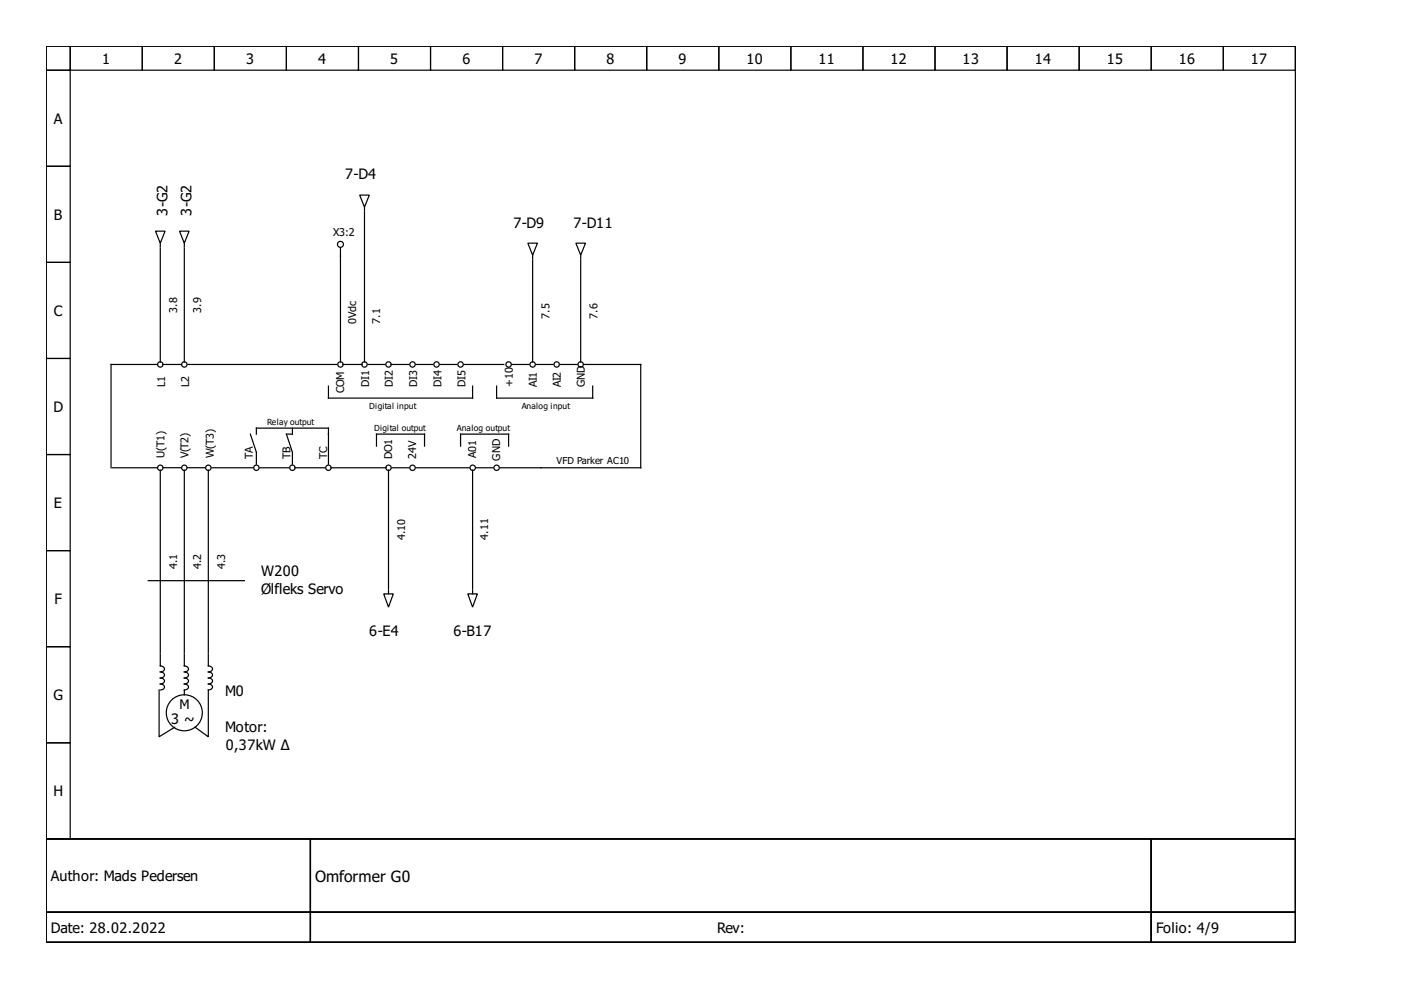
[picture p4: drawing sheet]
<svg xmlns="http://www.w3.org/2000/svg" width="297mm" height="210mm" viewBox="0 0 297 210" stroke-linecap="round" stroke-linejoin="round" font-family="sans-serif">
<g fill="none" stroke="#000" stroke-width=".25">
<path d="M9.8 9.8h264.8v168.1h-264.8zM9.8 9.8h5.1v5.1h-5.1zM9.8 14.9h5.1v20.4h-5.1zM14.9 9.8h15.3v5.1h-15.3zM30.2 9.8h15.2v5.1h-15.2zM45.4 9.8h15.3v5.1h-15.3zM60.7 9.8h15.3v5.1h-15.3zM76 9.8h15.3v5.1h-15.3zM91.3 9.8h15.3v5.1h-15.3zM106.6 9.8h15.2v5.1h-15.2zM121.8 9.8h15.3v5.1h-15.3zM137.1 9.8h15.3v5.1h-15.3z"/>
<path d="M152.4 9.8h15.3v5.1h-15.3zM167.7 9.8h15.3v5.1h-15.3zM183 9.8h15.2v5.1h-15.2zM198.2 9.8h15.3v5.1h-15.3zM213.5 9.8h15.3v5.1h-15.3zM228.8 9.8h15.3v5.1h-15.3zM244.1 9.8h15.3v5.1h-15.3zM259.4 9.8h15.2v5.1h-15.2zM9.8 35.3h5.1v20.3h-5.1zM9.8 55.6h5.1v20.4h-5.1zM33 49h2l-1 2.6zM34 52.6v24.2"/>
<path d="M34 51.6v.7M38.1 49h2l-1 2.6zM39.1 52.6v24.2M39.1 51.6v.7M72.2 52.6v24.2M76.3 41.4h2l-1 2.5zM77.3 44.9v31.9M77.3 43.9v.8M111.9 51.6h2l-1 2.5zM112.9 54.1v.8M112.9 55.1v21.7M122.1 51.6h2l-1 2.5z"/>
<path d="M123.1 55.1v21.7M123.1 54.1v.8M9.8 76h5.1v20.4h-5.1zM33.2 77.3h-9.7v21.9M34.5 77.3h3.8M39.8 77.3h31.6M72.7 77.3h4.1M78 77.3h3.6M82.9 77.3h3.8M88.2 77.3h3.6M93.3 77.3h3.6M98.4 77.3h8.4"/>
<path d="M108.6 77.3h3.6M113.7 77.3h3.6M118.8 77.3h3.6M123.9 77.3h11.9v21.9h-29.7M9.8 96.4h5.1v20.3h-5.1zM23.8 99.2h9.4M34 99.7v38.7M34.6 99.2h3.8M39.1 99.7v38.7M39.7 99.2h3.8M44.2 99.7v38.7M44.9 99.2h8.7"/>
<path d="M53.1 92l1.3 3.9v2.5M54.4 92v-1.2h15.2v7.6M55.1 99.2h6.1M62 90.8v1.2h-1.3l1.3 3.9v2.5M62.5 99.2h6.4M69.6 81.9v2.5h30.6v-2.5M70.1 99.2h11.8M79.8 94.6v-2.6h10.2v2.6M82.4 99.7v25.2M83.1 99.2h3.6M88.2 99.2h11.2M97.6 94.6v-2.6h10.2v2.6"/>
<path d="M100.2 99.7v25.2M101 99.2h3.5M105.3 81.9v2.5h20.4v-2.5M9.8 116.7h5.1v20.4h-5.1zM9.8 137.1h5.1v20.4h-5.1zM31.4 123.1h20.4M34 138.7v2.5a.67 .67 0 0 1 .9 .6 .67 .67 0 0 1-.9 .7 .67 .67 0 0 1 .9 .6 .67 .67 0 0 1-.9 .6 .67 .67 0 0 1 .9 .7 .67 .67 0 0 1-.9 .6 .67 .67 0 0 1 .9 .7 .67 .67 0 0 1-.9 .6M39.1 138.7v2.5a.67 .67 0 0 1 .9 .6 .67 .67 0 0 1-.9 .7 .67 .67 0 0 1 .9 .6 .67 .67 0 0 1-.9 .6 .67 .67 0 0 1 .9 .7 .67 .67 0 0 1-.9 .6 .67 .67 0 0 1 .9 .7 .67 .67 0 0 1-.9 .6v1M44.2 138.7v2.5a.67 .67 0 0 1 .9 .6 .67 .67 0 0 1-.9 .7 .67 .67 0 0 1 .9 .6 .67 .67 0 0 1-.9 .6 .67 .67 0 0 1 .9 .7 .67 .67 0 0 1-.9 .6 .67 .67 0 0 1 .9 .7 .67 .67 0 0 1-.9 .6v9.9l-2.8-2M81.4 125.9h2l-1 2.8zM82.4 125.2v.7M99.2 125.9h2l-1 2.8z"/>
<path d="M100.2 125.2v.7M9.8 157.5h5.1v20.4h-5.1zM33.7 146.3v9.9l3.3-2M9.8 177.9h264.8v21.9h-264.8zM9.8 177.9h56v15.5h-56zM65.8 177.9h178.3v15.5h-178.3zM244.1 177.9h30.5v15.5h-30.5zM9.8 193.4h56v6.4h-56zM65.8 193.4h178.3v6.4h-178.3zM244.1 193.4h30.5v6.4h-30.5z"/>
<circle cx="72.2" cy="51.8" r=".64"/>
<circle cx="34" cy="77.3" r=".57"/>
<circle cx="39.1" cy="77.3" r=".57"/>
<circle cx="72.2" cy="77.3" r=".57"/>
<circle cx="77.3" cy="77.3" r=".57"/>
<circle cx="82.4" cy="77.3" r=".57"/>
<circle cx="87.5" cy="77.3" r=".57"/>
<circle cx="92.6" cy="77.3" r=".57"/>
<circle cx="97.6" cy="77.3" r=".57"/>
<circle cx="107.8" cy="77.3" r=".57"/>
<circle cx="112.9" cy="77.3" r=".57"/>
<circle cx="118" cy="77.3" r=".57"/>
<circle cx="123.1" cy="77.3" r=".57"/>
<circle cx="34" cy="99.2" r=".57"/>
<circle cx="39.1" cy="99.2" r=".57"/>
<circle cx="44.2" cy="99.2" r=".57"/>
<circle cx="54.4" cy="99.2" r=".57"/>
<circle cx="62" cy="99.2" r=".57"/>
<circle cx="69.6" cy="99.2" r=".57"/>
<circle cx="82.4" cy="99.2" r=".57"/>
<circle cx="87.5" cy="99.2" r=".57"/>
<circle cx="100.2" cy="99.2" r=".57"/>
<circle cx="105.3" cy="99.2" r=".57"/>
<circle cx="39.1" cy="151.1" r="3.8"/>
</g>
<text font-size="3.3" x="66.8" y="186.9">Omformer G0</text>
<g font-size="3.1">
<text x="21.6" y="13.5">1</text>
<text x="36.9" y="13.5">2</text>
<text x="52.2" y="13.5">3</text>
<text x="67.5" y="13.5">4</text>
<text x="82.8" y="13.5">5</text>
<text x="98" y="13.5">6</text>
<text x="113.3" y="13.5">7</text>
<text x="128.6" y="13.5">8</text>
<text x="143.9" y="13.5">9</text>
<text x="158.3" y="13.5">10</text>
<text x="173.5" y="13.5">11</text>
<text x="188.8" y="13.5">12</text>
<text x="204.1" y="13.5">13</text>
<text x="219.4" y="13.5">14</text>
<text x="234.7" y="13.5">15</text>
<text x="249.9" y="13.5">16</text>
<text x="265.2" y="13.5">17</text>
<text x="11.4" y="26.2">A</text>
<text x="73.2" y="38.1">7-D4</text>
<text x="11.4" y="46.6">B</text>
<text x="35.5" y="45.7" transform="rotate(-90 35.5 45.7)">3-G2</text>
<text x="40.6" y="45.7" transform="rotate(-90 40.6 45.7)">3-G2</text>
<text x="108.9" y="48.2">7-D9</text>
<text x="121.6" y="48.2">7-D11</text>
<text x="11.4" y="67">C</text>
<text x="11.3" y="87.3">D</text>
<text x="11.4" y="107.7">E</text>
<text x="55.4" y="122.1">W200</text>
<text x="55.4" y="125.9">Ølfleks Servo</text>
<text x="11.6" y="128.1">F</text>
<text x="78.3" y="134.8">6-E4</text>
<text x="96.1" y="134.8">6-B17</text>
<text x="11.3" y="148.5">G</text>
<text x="47.7" y="147.6">M0</text>
<text x="36.3" y="153.4">3 ~</text>
<text x="47.7" y="155.2">Motor:</text>
<text x="47.9" y="159">0,37kW Δ</text>
<text x="11.3" y="168.8">H</text>
<text x="10.8" y="186.8">Author: Mads Pedersen</text>
<text x="10.8" y="197.7">Date: 28.02.2022</text>
<text x="152" y="197.7">Rev:</text>
<text x="245.1" y="197.7">Folio: 4/9</text>
</g>
<text font-size="2.8" x="38.1" y="150.4">M</text>
<g font-size="2.3">
<text x="70.7" y="50">X3:2</text>
<text x="37.5" y="66.3" transform="rotate(-90 37.5 66.3)">3.8</text>
<text x="42.6" y="66.3" transform="rotate(-90 42.6 66.3)">3.9</text>
<text x="75.5" y="68.6" transform="rotate(-90 75.5 68.6)">0Vdc</text>
<text x="80.6" y="68.6" transform="rotate(-90 80.6 68.6)">7.1</text>
<text x="116.5" y="67.6" transform="rotate(-90 116.5 67.6)">7.5</text>
<text x="126.7" y="67.6" transform="rotate(-90 126.7 67.6)">7.6</text>
<text x="35" y="82.1" transform="rotate(-90 35 82.1)">L1</text>
<text x="40.1" y="82.1" transform="rotate(-90 40.1 82.1)">L2</text>
<text x="72.9" y="83.4" transform="rotate(-90 72.9 83.4)">COM</text>
<text x="78.3" y="82.1" transform="rotate(-90 78.3 82.1)">DI1</text>
<text x="83.3" y="82.1" transform="rotate(-90 83.3 82.1)">DI2</text>
<text x="88.5" y="82.1" transform="rotate(-90 88.5 82.1)">DI3</text>
<text x="93.6" y="82.1" transform="rotate(-90 93.6 82.1)">DI4</text>
<text x="98.7" y="82.1" transform="rotate(-90 98.7 82.1)">DI5</text>
<text x="108.7" y="82.1" transform="rotate(-90 108.7 82.1)">+10</text>
<text x="113.8" y="82.1" transform="rotate(-90 113.8 82.1)">AI1</text>
<text x="118.9" y="82.1" transform="rotate(-90 118.9 82.1)">AI2</text>
<text x="124" y="82.1" transform="rotate(-90 124 82.1)">GND</text>
<text x="34.9" y="97.1" transform="rotate(-90 34.9 97.1)">U(T1)</text>
<text x="40" y="97.1" transform="rotate(-90 40 97.1)">V(T2)</text>
<text x="45.3" y="97.1" transform="rotate(-90 45.3 97.1)">W(T3)</text>
<text x="53.6" y="97.3" transform="rotate(-90 53.6 97.3)">TA</text>
<text x="61.6" y="97.3" transform="rotate(-90 61.6 97.3)">TB</text>
<text x="69.4" y="97.3" transform="rotate(-90 69.4 97.3)">TC</text>
<text x="83.1" y="97.4" transform="rotate(-90 83.1 97.4)">DO1</text>
<text x="88.2" y="97.3" transform="rotate(-90 88.2 97.3)">24V</text>
<text x="101" y="97.1" transform="rotate(-90 101 97.1)">A01</text>
<text x="106.1" y="97.6" transform="rotate(-90 106.1 97.6)">GND</text>
<text x="85.9" y="114.6" transform="rotate(-90 85.9 114.6)">4.10</text>
<text x="103.5" y="114.5" transform="rotate(-90 103.5 114.5)">4.11</text>
<text x="37.5" y="120.7" transform="rotate(-90 37.5 120.7)">4.1</text>
<text x="42.6" y="120.7" transform="rotate(-90 42.6 120.7)">4.2</text>
<text x="47.7" y="120.7" transform="rotate(-90 47.7 120.7)">4.3</text>
</g>
<text font-size="2" x="118" y="98.4">VFD Parker AC10</text>
<g font-size="1.8">
<text x="78.3" y="86.7">Digital input</text>
<text x="110.6" y="86.7">Analog input</text>
<text x="56.6" y="90">Relay output</text>
<text x="79.3" y="91.3">Digital output</text>
<text x="96.9" y="91.3">Analog output</text>
</g>
</svg>
